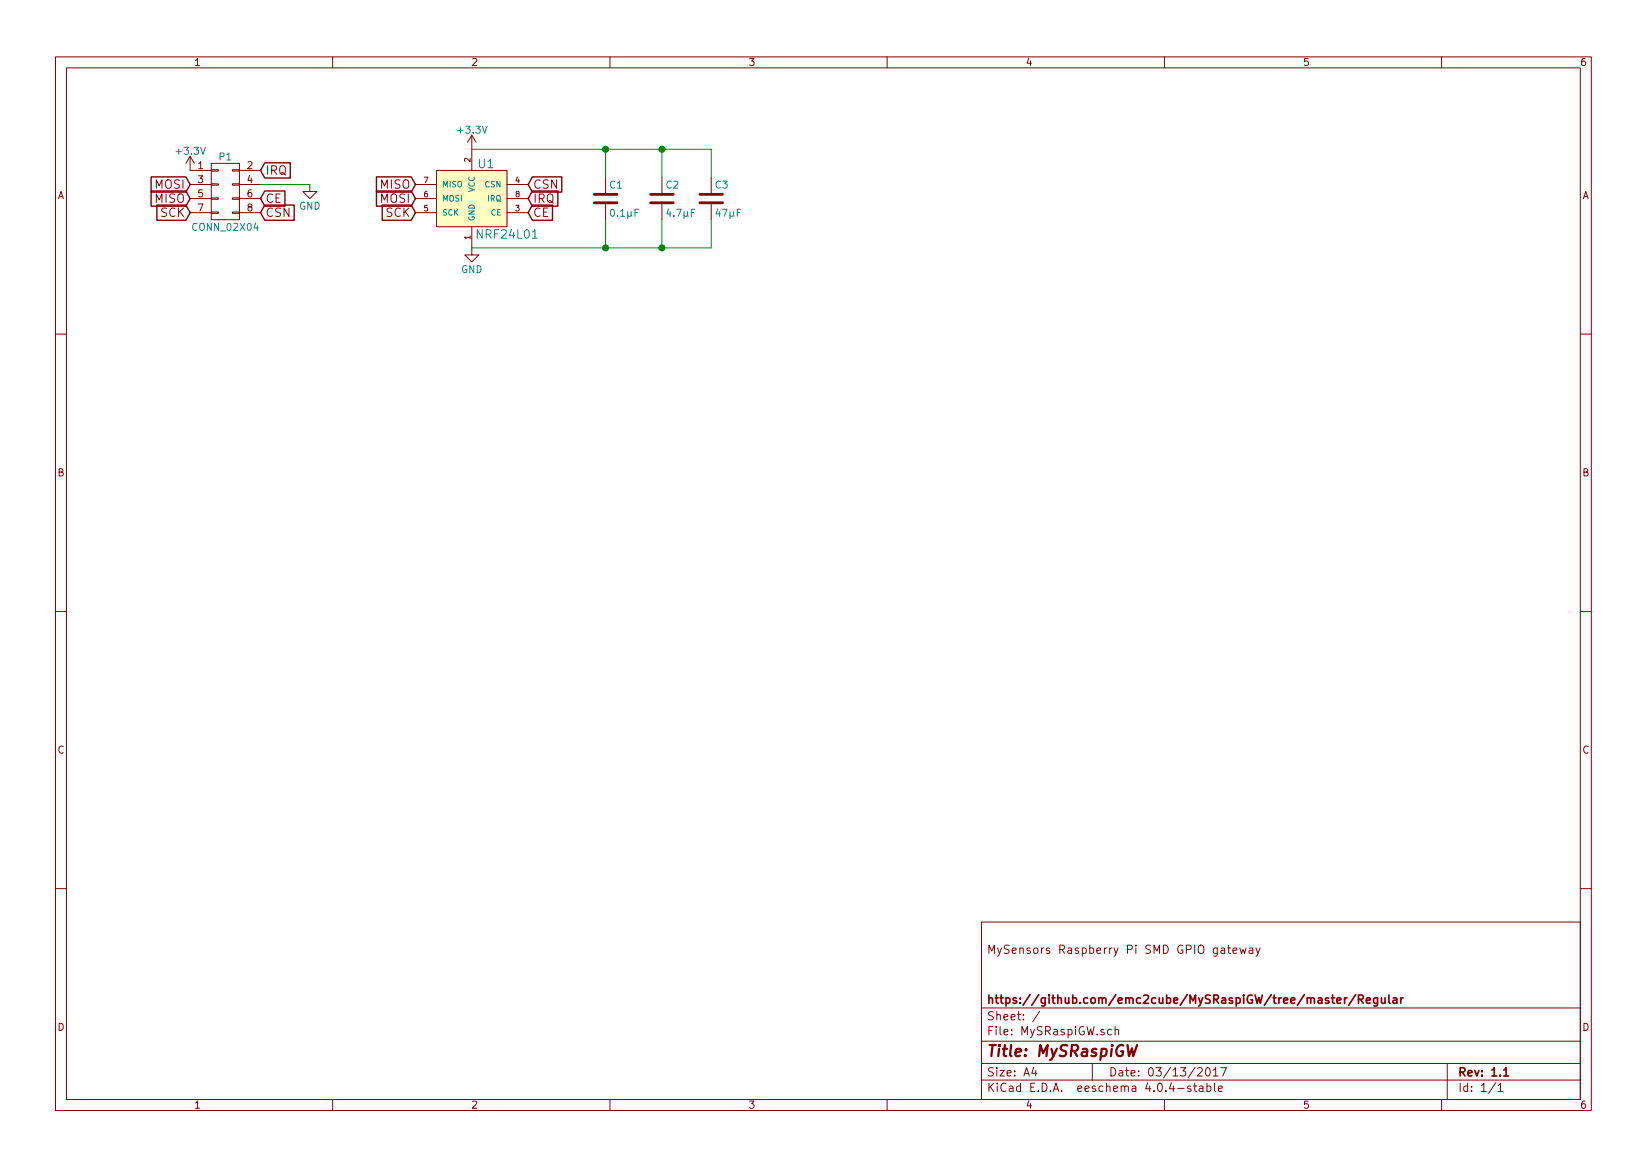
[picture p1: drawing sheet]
EESchema Schematic File Version 2
LIBS:power
LIBS:device
LIBS:transistors
LIBS:conn
LIBS:linear
LIBS:regul
LIBS:74xx
LIBS:cmos4000
LIBS:adc-dac
LIBS:memory
LIBS:xilinx
LIBS:microcontrollers
LIBS:dsp
LIBS:microchip
LIBS:analog_switches
LIBS:motorola
LIBS:texas
LIBS:intel
LIBS:audio
LIBS:interface
LIBS:digital-audio
LIBS:philips
LIBS:display
LIBS:cypress
LIBS:siliconi
LIBS:opto
LIBS:atmel
LIBS:contrib
LIBS:valves
LIBS:mysensors_arduino
LIBS:mysensors_logic
LIBS:mysensors_memories
LIBS:mysensors_network
LIBS:mysensors_radios
LIBS:mysensors_regulators
LIBS:mysensors_security
LIBS:mysensors_sensors
LIBS:MySRaspiGW-cache
EELAYER 25 0
EELAYER END
$Descr A4 11693 8268
encoding utf-8
Sheet 1 1
Title "MySRaspiGW"
Date "03/13/2017"
Rev "1.1"
Comp "https://github.com/emc2cube/MySRaspiGW/tree/master/Regular"
Comment1 ""
Comment2 ""
Comment3 "MySensors Raspberry Pi SMD GPIO gateway"
Comment4 ""
$EndDescr
$Comp
L NRF24L01 U1
U 1 1
P 3350 1400
F 0 "U1" H 3450 1650 60  0000 C CNN
F 1 "NRF24L01" H 3600 1150 60  0000 C CNN
F 2 "mysensors_radios:NRF24L01-SMD" H 3350 1250 60  0001 C CNN
F 3 "" H 3350 1250 60  0000 C CNN
	1    3350 1400
	1    0    0    -1  
$EndComp
Text GLabel 2950 1300 0    60   Input ~ 0
MISO
Text GLabel 2950 1400 0    60   Input ~ 0
MOSI
Text GLabel 2950 1500 0    60   Input ~ 0
SCK
Text GLabel 3750 1300 2    60   Input ~ 0
CSN
Text GLabel 3750 1500 2    60   Input ~ 0
CE
$Comp
L +3.3V #PWR01
U 1 1
P 3350 1050
F 0 "#PWR01" H 3350 900 50  0001 C CNN
F 1 "+3.3V" H 3350 1190 50  0000 C CNN
F 2 "" H 3350 1050 50  0000 C CNN
F 3 "" H 3350 1050 50  0000 C CNN
	1    3350 1050
	1    0    0    -1  
$EndComp
$Comp
L C C2
U 1 1
P 4700 1400
F 0 "C2" H 4725 1500 50  0000 L CNN
F 1 "4.7µF" H 4725 1300 50  0000 L CNN
F 2 "Capacitors_SMD:C_0805_HandSoldering" H 4738 1250 50  0001 C CNN
F 3 "" H 4700 1400 50  0000 C CNN
	1    4700 1400
	1    0    0    -1  
$EndComp
Wire Wire Line
	4300 1750 4300 1550
Wire Wire Line
	4300 1250 4300 1050
$Comp
L CONN_02X04 P1
U 1 1
P 1600 1350
F 0 "P1" H 1600 1600 50  0000 C CNN
F 1 "CONN_02X04" H 1600 1100 50  0000 C CNN
F 2 "Socket_Strips:Socket_Strip_Straight_2x04" H 1600 150 50  0001 C CNN
F 3 "" H 1600 150 50  0000 C CNN
	1    1600 1350
	1    0    0    -1  
$EndComp
$Comp
L GND #PWR02
U 1 1
P 3350 1750
F 0 "#PWR02" H 3350 1500 50  0001 C CNN
F 1 "GND" H 3350 1600 50  0000 C CNN
F 2 "" H 3350 1750 50  0000 C CNN
F 3 "" H 3350 1750 50  0000 C CNN
	1    3350 1750
	1    0    0    -1  
$EndComp
$Comp
L GND #PWR03
U 1 1
P 2200 1300
F 0 "#PWR03" H 2200 1050 50  0001 C CNN
F 1 "GND" H 2200 1150 50  0000 C CNN
F 2 "" H 2200 1300 50  0000 C CNN
F 3 "" H 2200 1300 50  0000 C CNN
	1    2200 1300
	1    0    0    -1  
$EndComp
$Comp
L +3.3V #PWR04
U 1 1
P 1350 1200
F 0 "#PWR04" H 1350 1050 50  0001 C CNN
F 1 "+3.3V" H 1350 1340 50  0000 C CNN
F 2 "" H 1350 1200 50  0000 C CNN
F 3 "" H 1350 1200 50  0000 C CNN
	1    1350 1200
	1    0    0    -1  
$EndComp
Text GLabel 1350 1300 0    60   Input ~ 0
MOSI
Text GLabel 1350 1400 0    60   Input ~ 0
MISO
Text GLabel 1350 1500 0    60   Input ~ 0
SCK
Text GLabel 1850 1500 2    60   Input ~ 0
CSN
Text GLabel 1850 1400 2    60   Input ~ 0
CE
Wire Wire Line
	3350 1750 5050 1750
Wire Wire Line
	3350 1050 5050 1050
$Comp
L C C1
U 1 1
P 4300 1400
F 0 "C1" H 4325 1500 50  0000 L CNN
F 1 "0.1µF" H 4325 1300 50  0000 L CNN
F 2 "Capacitors_SMD:C_0805_HandSoldering" H 4338 1250 50  0001 C CNN
F 3 "" H 4300 1400 50  0000 C CNN
	1    4300 1400
	1    0    0    -1  
$EndComp
$Comp
L C C3
U 1 1
P 5050 1400
F 0 "C3" H 5075 1500 50  0000 L CNN
F 1 "47µF" H 5075 1300 50  0000 L CNN
F 2 "Capacitors_SMD:C_0805_HandSoldering" H 5088 1250 50  0001 C CNN
F 3 "" H 5050 1400 50  0000 C CNN
	1    5050 1400
	1    0    0    -1  
$EndComp
Wire Wire Line
	4700 1050 4700 1250
Wire Wire Line
	5050 1050 5050 1250
Wire Wire Line
	5050 1750 5050 1550
Wire Wire Line
	4700 1750 4700 1550
Connection ~ 4300 1750
Connection ~ 4700 1750
Connection ~ 4300 1050
Connection ~ 4700 1050
Wire Wire Line
	1850 1300 2200 1300
Text GLabel 1850 1200 2    60   Input ~ 0
IRQ
Text GLabel 3750 1400 2    60   Input ~ 0
IRQ
$EndSCHEMATC
